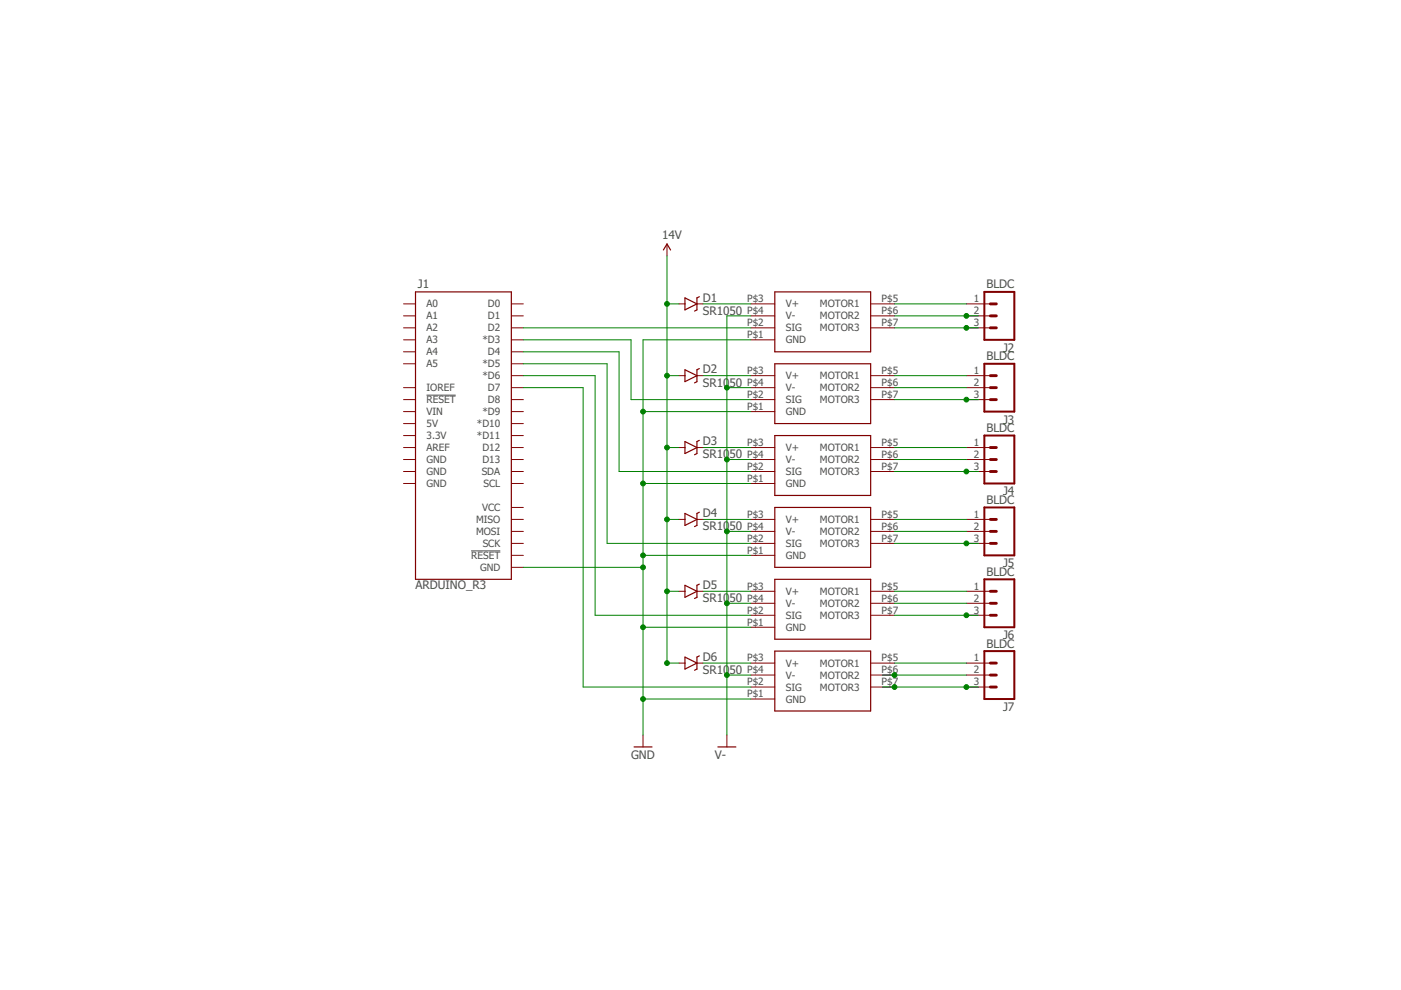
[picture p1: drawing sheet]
<svg xmlns="http://www.w3.org/2000/svg" width="297mm" height="210mm" viewBox="0 0 297 210" stroke-linecap="round" stroke-linejoin="round" font-family="sans-serif">
<path d="M90.4 83.8h6.2M99.9 116.8h6.2" fill="none" stroke="#505050" stroke-width=".21"/>
<g fill="none" stroke="#800000" stroke-width=".25">
<path d="M140.7 53l.7-1.3 .8 1.3M88.1 61.9h20.3v60.9h-20.3zM145.2 63.2l2.6 1.2-2.6 1.3zM145.2 78.4l2.6 1.3-2.6 1.2zM148.3 62.9l-.5 .3v2.5l-.5 .3M148.3 78.1l-.5 .3v2.5l-.5 .3M164.3 61.9h20.3v12.7h-20.3zM164.3 77.1h20.3v12.7h-20.3zM145.2 93.6l2.6 1.3-2.6 1.3zM148.3 93.4l-.5 .2v2.6l-.5 .2M164.3 92.4h20.3v12.7h-20.3zM145.2 108.9l2.6 1.2-2.6 1.3z"/>
<path d="M148.3 108.6l-.5 .3v2.5l-.5 .3M164.3 107.6h20.3v12.7h-20.3zM145.2 124.1l2.6 1.3-2.6 1.2zM145.2 139.3l2.6 1.3-2.6 1.3zM148.3 123.8l-.5 .3v2.5l-.5 .3M148.3 139.1l-.5 .2v2.6l-.5 .2M164.3 122.8h20.3v12.7h-20.3zM164.3 138h20.3v12.7h-20.3zM134.4 158.4h3.8M152.2 158.4h3.8"/>
</g>
<g fill="none" stroke="#800000" stroke-width=".21">
<path d="M141.4 51.7v2.6M85.6 64.4h2.5M85.6 67h2.5M85.6 69.5h2.5M85.6 72.1h2.5M85.6 74.6h2.5M85.6 77.1h2.5M108.4 64.4h2.6M108.4 67h2.6M108.4 69.5h2.6M108.4 72.1h2.6M108.4 74.6h2.6"/>
<path d="M108.4 77.1h2.6M108.4 79.7h2.6M144 64.4h1.2M144 79.7h1.2M147.8 64.4h1.2M147.8 79.7h1.2M159.2 64.4h5.1M159.2 67h5.1M159.2 69.5h5.1M159.2 72.1h5.1M159.2 79.7h5.1M184.6 64.4h5.1"/>
<path d="M184.6 67h5.1M184.6 69.5h5.1M184.6 79.7h5.1M204.9 64.4h5.1M204.9 67h5.1M204.9 69.5h5.1M204.9 79.7h5.1M85.6 82.2h2.5M85.6 84.7h2.5M85.6 87.3h2.5M85.6 89.8h2.5M85.6 92.4h2.5"/>
<path d="M85.6 94.9h2.5M85.6 97.4h2.5M85.6 100h2.5M108.4 82.2h2.6M108.4 84.7h2.6M108.4 87.3h2.6M108.4 89.8h2.6M108.4 92.4h2.6M108.4 94.9h2.6M108.4 97.4h2.6M108.4 100h2.6M144 94.9h1.2"/>
<path d="M147.8 94.9h1.2M159.2 82.2h5.1M159.2 84.7h5.1M159.2 87.3h5.1M159.2 94.9h5.1M159.2 97.4h5.1M159.2 100h5.1M184.6 82.2h5.1M184.6 84.7h5.1M184.6 94.9h5.1M184.6 97.4h5.1M184.6 100h5.1"/>
<path d="M204.9 82.2h5.1M204.9 84.7h5.1M204.9 94.9h5.1M204.9 97.4h5.1M204.9 100h5.1M85.6 102.5h2.5M108.4 102.5h2.6M108.4 107.6h2.6M108.4 110.1h2.6M108.4 112.7h2.6M108.4 115.2h2.6M108.4 117.8h2.6"/>
<path d="M144 110.1h1.2M147.8 110.1h1.2M159.2 102.5h5.1M159.2 110.1h5.1M159.2 112.7h5.1M159.2 115.2h5.1M159.2 117.8h5.1M184.6 110.1h5.1M184.6 112.7h5.1M184.6 115.2h5.1M204.9 110.1h5.1M204.9 112.7h5.1"/>
<path d="M204.9 115.2h5.1M108.4 120.3h2.6M144 125.4h1.2M147.8 125.4h1.2M159.2 125.4h5.1M159.2 127.9h5.1M159.2 130.5h5.1M159.2 133h5.1M184.6 125.4h5.1M184.6 127.9h5.1M184.6 130.5h5.1M204.9 125.4h5.1"/>
<path d="M204.9 127.9h5.1M204.9 130.5h5.1M136.3 155.8v2.6M144 140.6h1.2M147.8 140.6h1.2M154.1 155.8v2.6M159.2 140.6h5.1M159.2 143.1h5.1M159.2 145.7h5.1M159.2 148.2h5.1M184.6 140.6h5.1M184.6 143.1h5.1"/>
<path d="M184.6 145.7h5.1M204.9 140.6h5.1M204.9 143.1h5.1M204.9 145.7h5.1"/>
</g>
<path d="M208.7 61.9h6.4v10.2h-6.4zM208.7 77.1h6.4v10.2h-6.4zM208.7 92.4h6.4v10.1h-6.4zM208.7 107.6h6.4v10.2h-6.4zM208.7 122.8h6.4v10.2h-6.4zM208.7 138h6.4v10.2h-6.4z" fill="none" stroke="#800000" stroke-width=".42"/>
<g fill="none" stroke="#800000" stroke-width=".61">
<path d="M210 69.5h1.2M210 67h1.2M210 64.4h1.2M210 79.7h1.2M210 84.7h1.2M210 82.2h1.2M210 100h1.2M210 97.4h1.2M210 94.9h1.2M210 115.2h1.2M210 112.7h1.2M210 110.1h1.2"/>
<path d="M210 130.5h1.2M210 127.9h1.2M210 125.4h1.2M210 145.7h1.2M210 143.1h1.2M210 140.6h1.2"/>
</g>
<g fill="none" stroke="#008000" stroke-width=".21">
<path d="M141.4 54.3v86.3h2.6M111 69.5h48.2M111 72.1h22.8v12.6h25.4M111 74.6h20.3v25.4h27.9M111 77.1h17.7v38.1h30.5M111 79.7h15.2v50.8h33M141.4 79.7h2.6M141.4 64.4h2.6M149 79.7h10.2M149 64.4h10.2M159.2 72.1h-22.9v83.7M159.2 67h-5.1v88.8"/>
<path d="M189.7 69.5h17.7M189.7 79.7h15.2M189.7 67h17.7M189.7 64.4h15.2M111 82.2h12.6v63.5h35.6M136.3 87.3h22.9M141.4 94.9h2.6M149 94.9h10.2M154.1 82.2h5.1M154.1 97.4h5.1M189.7 84.7h17.7M189.7 100h17.7"/>
<path d="M189.7 82.2h15.2M189.7 97.4h15.2M189.7 94.9h15.2M136.3 117.8h22.9M136.3 102.5h22.9M141.4 110.1h2.6M149 110.1h10.2M154.1 112.7h5.1M189.7 115.2h17.7M189.7 112.7h15.2M189.7 110.1h15.2M111 120.3h25.3"/>
<path d="M136.3 133h22.9M141.4 125.4h2.6M149 125.4h10.2M154.1 127.9h5.1M189.7 130.5h17.7M189.7 127.9h15.2M189.7 125.4h15.2M136.3 148.2h22.9M149 140.6h10.2M154.1 143.1h5.1M187.1 145.7h20.3M187.1 143.1h17.8"/>
<path d="M189.7 140.6h15.2"/>
</g>
<g fill="#008000" stroke="#008000" stroke-width=".21">
<circle cx="136.3" cy="120.3" r=".51"/>
<circle cx="136.3" cy="133" r=".51"/>
<circle cx="136.3" cy="148.2" r=".51"/>
<circle cx="136.3" cy="102.5" r=".51"/>
<circle cx="136.3" cy="117.8" r=".51"/>
<circle cx="136.3" cy="87.3" r=".51"/>
<circle cx="154.1" cy="143.1" r=".51"/>
<circle cx="154.1" cy="127.9" r=".51"/>
<circle cx="154.1" cy="112.7" r=".51"/>
<circle cx="154.1" cy="97.4" r=".51"/>
<circle cx="154.1" cy="82.2" r=".51"/>
<circle cx="141.4" cy="64.4" r=".51"/>
<circle cx="141.4" cy="79.7" r=".51"/>
<circle cx="141.4" cy="94.9" r=".51"/>
<circle cx="141.4" cy="110.1" r=".51"/>
<circle cx="141.4" cy="125.4" r=".51"/>
<circle cx="141.4" cy="140.6" r=".51"/>
<circle cx="204.9" cy="67" r=".51"/>
<circle cx="204.9" cy="69.5" r=".51"/>
<circle cx="204.9" cy="84.7" r=".51"/>
<circle cx="204.9" cy="100" r=".51"/>
<circle cx="204.9" cy="115.2" r=".51"/>
<circle cx="204.9" cy="130.5" r=".51"/>
<circle cx="189.7" cy="143.1" r=".51"/>
<circle cx="189.7" cy="145.7" r=".51"/>
<circle cx="204.9" cy="145.7" r=".51"/>
</g>
<g font-size="2.5" fill="#505050">
<text x="140.4" y="50.7">14V</text>
<text x="88.6" y="61.1">J1</text>
<text x="149" y="63.9">D1</text>
<text x="209.1" y="61.1">BLDC</text>
<text x="149" y="66.7">SR1050</text>
<text x="209.1" y="76.4">BLDC</text>
<text x="212.7" y="74.6">J2</text>
<text x="149" y="82">SR10</text>
<text x="149" y="79.2">D2</text>
<text x="154.7" y="82">50</text>
<text x="212.7" y="89.8">J3</text>
<text x="149" y="94.4">D3</text>
<text x="209.1" y="91.6">BLDC</text>
<text x="149" y="97.2">SR10</text>
<text x="154.7" y="97.2">50</text>
<text x="209.1" y="106.8">BLDC</text>
<text x="212.7" y="105.1">J4</text>
<text x="149" y="112.4">SR10</text>
<text x="149" y="109.6">D4</text>
<text x="154.7" y="112.4">50</text>
<text x="88.1" y="124.9">ARDUINO_R3</text>
<text x="149" y="124.9">D5</text>
<text x="209.1" y="122.1">BLDC</text>
<text x="212.7" y="120.3">J5</text>
<text x="149" y="127.7">SR10</text>
<text x="154.7" y="127.7">50</text>
<text x="209.1" y="137.3">BLDC</text>
<text x="212.7" y="135.5">J6</text>
<text x="149" y="142.9">SR10</text>
<text x="149" y="140.1">D6</text>
<text x="154.7" y="142.9">50</text>
<text x="212.7" y="150.8">J7</text>
<text x="133.8" y="160.9">GND</text>
<text x="151.6" y="160.9">V-</text>
</g>
<g font-size="2.1" fill="#505050">
<text x="90.4" y="65.2">A0</text>
<text x="103.4" y="65.2">D0</text>
<text x="158.4" y="64.1">P$3</text>
<text x="166.6" y="65.2">V+</text>
<text x="173.8" y="65.2">MOTOR1</text>
<text x="186.9" y="64.1">P$5</text>
<text x="206.5" y="64.1">1</text>
<text x="90.4" y="67.7">A1</text>
<text x="90.4" y="70.3">A2</text>
<text x="103.4" y="67.7">D1</text>
<text x="103.4" y="70.3">D2</text>
<text x="158.4" y="66.6">P$4</text>
<text x="158.4" y="69.1">P$2</text>
<text x="158.4" y="71.7">P$1</text>
<text x="166.6" y="67.7">V-</text>
<text x="166.6" y="70.3">SIG</text>
<text x="173.8" y="67.7">MOTOR2</text>
<text x="173.8" y="70.3">MOTOR3</text>
<text x="186.9" y="66.6">P$6</text>
<text x="186.9" y="69.1">P$7</text>
<text x="206.5" y="66.6">2</text>
<text x="206.5" y="69.1">3</text>
<text x="90.4" y="72.8">A3</text>
<text x="90.4" y="75.3">A4</text>
<text x="90.4" y="77.9">A5</text>
<text x="102.3" y="72.8">*D3</text>
<text x="102.3" y="77.9">*D5</text>
<text x="103.4" y="75.3">D4</text>
<text x="166.6" y="72.8">GND</text>
<text x="90.4" y="83">IOREF</text>
<text x="102.3" y="80.4">*D6</text>
<text x="103.4" y="83">D7</text>
<text x="158.4" y="79.3">P$3</text>
<text x="158.4" y="81.8">P$4</text>
<text x="166.6" y="80.4">V+</text>
<text x="166.6" y="83">V-</text>
<text x="173.8" y="80.4">MOTOR1</text>
<text x="173.8" y="83">MOTOR2</text>
<text x="186.9" y="79.3">P$5</text>
<text x="186.9" y="81.8">P$6</text>
<text x="206.5" y="79.3">1</text>
<text x="206.5" y="81.8">2</text>
<text x="90.4" y="88">VIN</text>
<text x="90.4" y="85.5">RESET</text>
<text x="102.3" y="88">*D9</text>
<text x="103.4" y="85.5">D8</text>
<text x="158.4" y="84.4">P$2</text>
<text x="158.4" y="86.9">P$1</text>
<text x="166.6" y="85.5">SIG</text>
<text x="166.6" y="88">GND</text>
<text x="173.8" y="85.5">MOTOR3</text>
<text x="186.9" y="84.4">P$7</text>
<text x="206.5" y="84.4">3</text>
<text x="90.4" y="90.6">5V</text>
<text x="90.4" y="95.7">AREF</text>
<text x="90.4" y="93.1">3.3V</text>
<text x="101.1" y="90.6">*D10</text>
<text x="101.1" y="93.1">*D11</text>
<text x="102.3" y="95.7">D12</text>
<text x="158.4" y="94.5">P$3</text>
<text x="166.6" y="95.7">V+</text>
<text x="173.8" y="95.7">MOTOR1</text>
<text x="186.9" y="94.5">P$5</text>
<text x="206.5" y="94.5">1</text>
<text x="90.4" y="98.2">GND</text>
<text x="90.4" y="100.7">GND</text>
<text x="102.1" y="100.7">SDA</text>
<text x="102.3" y="98.2">D13</text>
<text x="158.4" y="97.1">P$4</text>
<text x="158.4" y="99.6">P$2</text>
<text x="166.6" y="98.2">V-</text>
<text x="166.6" y="100.7">SIG</text>
<text x="173.8" y="98.2">MOTOR2</text>
<text x="173.8" y="100.7">MOTOR3</text>
<text x="186.9" y="97.1">P$6</text>
<text x="186.9" y="99.6">P$7</text>
<text x="206.5" y="97.1">2</text>
<text x="206.5" y="99.6">3</text>
<text x="90.4" y="103.3">GND</text>
<text x="102.5" y="103.3">SCL</text>
<text x="158.4" y="102.2">P$1</text>
<text x="166.6" y="103.3">GND</text>
<text x="100.9" y="110.9">MISO</text>
<text x="100.9" y="113.4">MOSI</text>
<text x="102.2" y="108.4">VCC</text>
<text x="158.4" y="109.8">P$3</text>
<text x="158.4" y="112.3">P$4</text>
<text x="166.6" y="110.9">V+</text>
<text x="166.6" y="113.4">V-</text>
<text x="173.8" y="110.9">MOTOR1</text>
<text x="173.8" y="113.4">MOTOR2</text>
<text x="186.9" y="109.8">P$5</text>
<text x="186.9" y="112.3">P$6</text>
<text x="206.5" y="109.8">1</text>
<text x="206.5" y="112.3">2</text>
<text x="99.9" y="118.5">RESET</text>
<text x="102.3" y="116">SCK</text>
<text x="158.4" y="114.9">P$2</text>
<text x="158.4" y="117.4">P$1</text>
<text x="166.6" y="116">SIG</text>
<text x="166.6" y="118.5">GND</text>
<text x="173.8" y="116">MOTOR3</text>
<text x="186.9" y="114.9">P$7</text>
<text x="206.5" y="114.9">3</text>
<text x="101.8" y="121">GND</text>
<text x="158.4" y="125">P$3</text>
<text x="186.9" y="125">P$5</text>
<text x="206.5" y="125">1</text>
<text x="158.4" y="127.5">P$4</text>
<text x="158.4" y="130.1">P$2</text>
<text x="166.6" y="126.1">V+</text>
<text x="166.6" y="128.7">V-</text>
<text x="166.6" y="131.2">SIG</text>
<text x="173.8" y="126.1">MOTOR1</text>
<text x="173.8" y="128.7">MOTOR2</text>
<text x="173.8" y="131.2">MOTOR3</text>
<text x="186.9" y="127.5">P$6</text>
<text x="186.9" y="130.1">P$7</text>
<text x="206.5" y="127.5">2</text>
<text x="206.5" y="130.1">3</text>
<text x="158.4" y="132.6">P$1</text>
<text x="166.6" y="133.7">GND</text>
<text x="158.4" y="140.2">P$3</text>
<text x="158.4" y="142.8">P$4</text>
<text x="166.6" y="141.4">V+</text>
<text x="166.6" y="143.9">V-</text>
<text x="173.8" y="141.4">MOTOR1</text>
<text x="173.8" y="143.9">MOTOR2</text>
<text x="186.9" y="140.2">P$5</text>
<text x="186.9" y="142.8">P$6</text>
<text x="206.5" y="140.2">1</text>
<text x="206.5" y="142.8">2</text>
<text x="158.4" y="145.3">P$2</text>
<text x="158.4" y="147.9">P$1</text>
<text x="166.6" y="146.4">SIG</text>
<text x="166.6" y="149">GND</text>
<text x="173.8" y="146.4">MOTOR3</text>
<text x="186.9" y="145.3">P$7</text>
<text x="206.5" y="145.3">3</text>
</g>
</svg>
